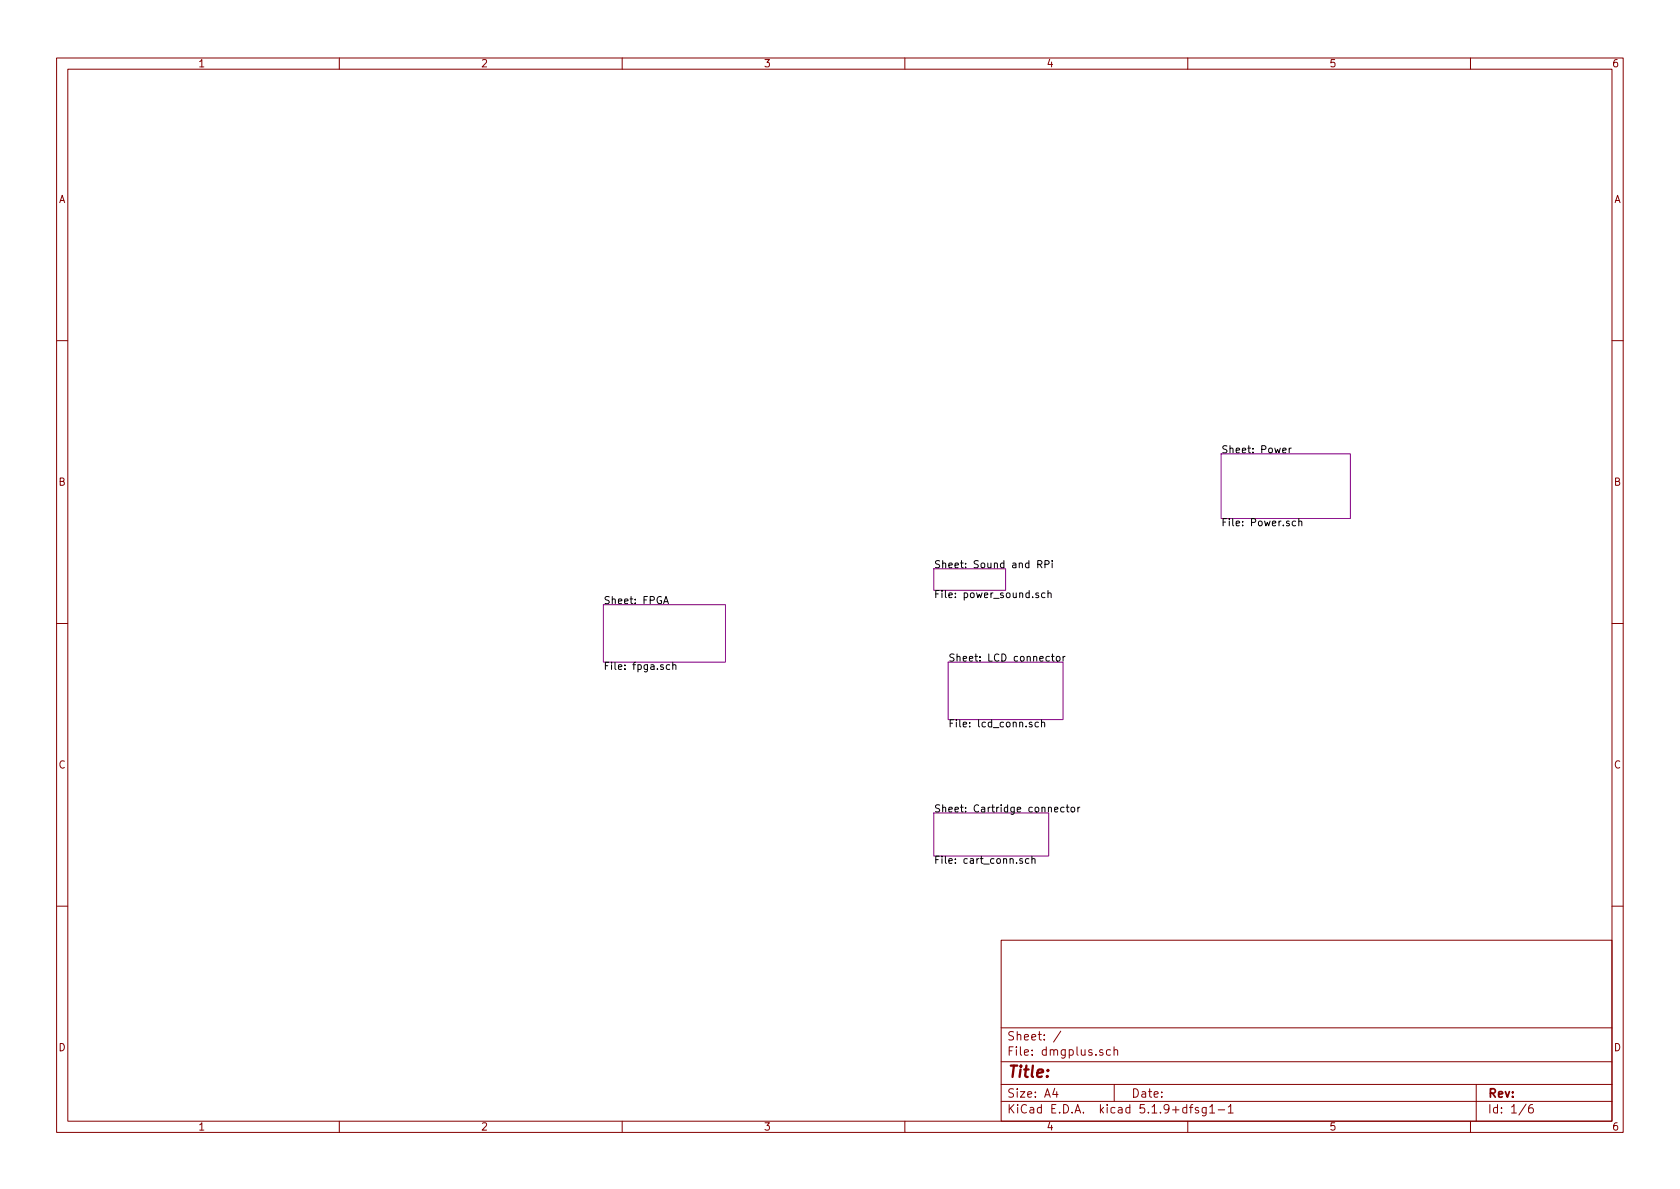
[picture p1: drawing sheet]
<svg xmlns="http://www.w3.org/2000/svg" width="297mm" height="210mm" viewBox="0 0 297 210" stroke-linecap="round" stroke-linejoin="round" font-family="sans-serif">
<g fill="none" stroke="#840000" stroke-width=".18">
<path d="M10 10.3h277v189.9h-277zM12 12.2h273v186.1h-273zM60 10.3v1.9M110 10.3v1.9M160 10.3v1.9M210 10.3v1.9M260 10.3v1.9M10 60.2h2M285 60.2h2M10 110.3h2M285 110.3h2M10 160.2h2"/>
<path d="M177 166.3h108v32h-108zM285 160.2h2M60 198.3v1.9M110 198.3v1.9M160 198.3v1.9M177 194.8h108M177 191.8h108M177 187.8h108M177 181.8h108M186.5 192.5l-.4 1h1M186.8 193v1M187.6 182.3l-1.3 2"/>
<path d="M195 185.7l-.4-.1-.2 .2 .1 .2 .5 .2v.3h-.6M196.3 185.7l-.4-.1-.3 .3 .1 .6 .2 .1 .4-.1M197 185.7l.2-.1 .4 .1v.9M197 185.1v1.5M197 191.8v3M210 198.3v1.9M210.3 195.8h.6M210.9 195.3l-.4 .2v1.3M211.9 195.9l-.4-.1-.2 .2 .1 .3 .5 .1v.3h-.6M213.3 195.8v1.2l-.3 .3h-.4M213.3 195.9l-.5-.1-.3 .3 .1 .6 .2 .1 .5-.1M213.9 195.8l.4-.5v1.5"/>
<path d="M213.9 196.8h.9M215.4 196.3h1.1M217.2 195.8l.4-.5v1.5M217.2 196.8h.8M260 198.3v1.9M261 191.8v6.5M269.8 195.2l-1.2 2M271 195.3a.62 .62 0 0 0-.7 .7v.7l.3 .1 .4-.1 .1-.5-.1-.2-.4-.1-.3 .3"/>
</g>
<path d="M215.9 80.3h22.9v11.4h-22.9zM106.7 106.9h21.6v10.2h-21.6zM165.1 100.6h12.7v3.8h-12.7zM167.6 117.1h20.4v10.1h-20.4zM165.1 143.8h20.3v7.6h-20.3z" fill="none" stroke="#840084" stroke-width=".18"/>
<g fill="none" stroke="#000" stroke-width=".18">
<path d="M226.8 79.6l.6-.1-.1-.2-.3-.1-.2 .2v.6h.5M227.9 79.2v.9M228.3 79.2l-.4 .3M183.5 99.8l.6-.1 .1-.1-.1-.3-.1-.2h-.5v1.3M183.8 99.8l.4 .6M184.8 99.8l.6-.1 .1-.1-.1-.3-.2-.2h-.4v1.3M186 99.1v.2M186 99.6v.8M229.1 92.2l-.4-.1-.2 .3 .1 .5h.5M229.6 92.3l.2-.2 .3 .1 .1 .8M229.6 91.7v1.3M117.3 106.8l.5-1.3 .4 1.3"/>
<path d="M117.4 106.4h.7M118.4 117.6l-.3-.1-.3 .3 .1 .5h.5M118.9 117.7l.3-.2 .3 .1v.8M118.9 117.1v1.3M183.6 104.9l-.3-.1-.2 .2 .1 .2 .4 .1v.3h-.5M184.8 104.9l-.4-.1-.3 .3 .2 .5h.5M185.3 105l.2-.2 .3 .1 .1 .8M185.3 104.4v1.3M185.9 116.1h.5M186.1 115.6v1.1l.3 .2M186.9 116.1h.3l.2 .2-.1 .6h-.3l-.2-.1zM188 116.1v.8"/>
<path d="M188.3 116.1l-.3 .2M182.4 127.8l-.2-.1-.2 .2v.2l.4 .1v.3h-.4M183.6 127.8l-.4-.1-.2 .2 .1 .6h.5M184.1 127.8l.2-.1 .3 .1 .1 .7M184.1 127.3v1.2M180.8 151.9l-.3-.1-.2 .2v.2l.5 .1v.3h-.5M181.9 151.9l-.3-.1-.3 .3 .1 .5h.5M182.4 152l.3-.2 .3 .1v.8M182.4 151.4v1.3M186.5 143.1l.5-.1v-.2l-.4-.1-.1 .2v.6h.5M188.1 142.8l-.3-.1-.3 .3 .2 .5h.4M188.5 142.7h.5"/>
<path d="M188.7 142.3v1.1l.3 .2M189.4 142.9l.2-.2 .4 .2v.5l-.1 .1-.3 .1-.2-.1zM190.6 142.7v.9M190.9 142.7l-.2 .1-.1 .2"/>
</g>
<text font-size="2.8" fill="#840000" x="178" y="190.5">Title:</text>
<g font-size="2.1" fill="#840000">
<text x="178" y="184">Sheet: /</text>
<text x="178" y="186.7">File: dmgplus.sch</text>
<text x="178" y="196.9">KiCad E.D.A. kicad 5.1.9+dfsg1-1</text>
<text x="178" y="194.1">Size: A4</text>
<text x="200" y="194.1">Date:</text>
<text x="263" y="194.1">Rev:</text>
<text x="263" y="196.9">Id: 1/6</text>
</g>
<g font-size="1.8" fill="#840000">
<text x="35" y="11.9">1</text>
<text x="85" y="11.9">2</text>
<text x="135" y="11.9">3</text>
<text x="185" y="11.9">4</text>
<text x="235" y="11.9">5</text>
<text x="285" y="11.9">6</text>
<text x="10.4" y="35.9">A</text>
<text x="285.4" y="35.9">A</text>
<text x="10.4" y="85.9">B</text>
<text x="285.4" y="85.9">B</text>
<text x="10.4" y="135.9">C</text>
<text x="285.4" y="135.9">C</text>
<text x="10.4" y="185.9">D</text>
<text x="285.4" y="185.9">D</text>
<text x="35" y="199.9">1</text>
<text x="85" y="199.9">2</text>
<text x="135" y="199.9">3</text>
<text x="185" y="199.9">4</text>
<text x="235" y="199.9">5</text>
<text x="285" y="199.9">6</text>
</g>
<g font-size="1.8">
<text x="215.9" y="80.2">Sheet: Power</text>
<text x="215.9" y="93.1">File: Power.sch</text>
<text x="165.1" y="100.5">Sheet: Sound and RPi</text>
<text x="106.7" y="106.8">Sheet: FPGA</text>
<text x="165.1" y="105.8">File: power_sound.sch</text>
<text x="106.7" y="118.5">File: fpga.sch</text>
<text x="167.6" y="117">Sheet: LCD connector</text>
<text x="167.6" y="128.6">File: lcd_conn.sch</text>
<text x="165.1" y="143.7">Sheet: Cartridge connector</text>
<text x="165.1" y="152.7">File: cart_conn.sch</text>
</g>
</svg>
